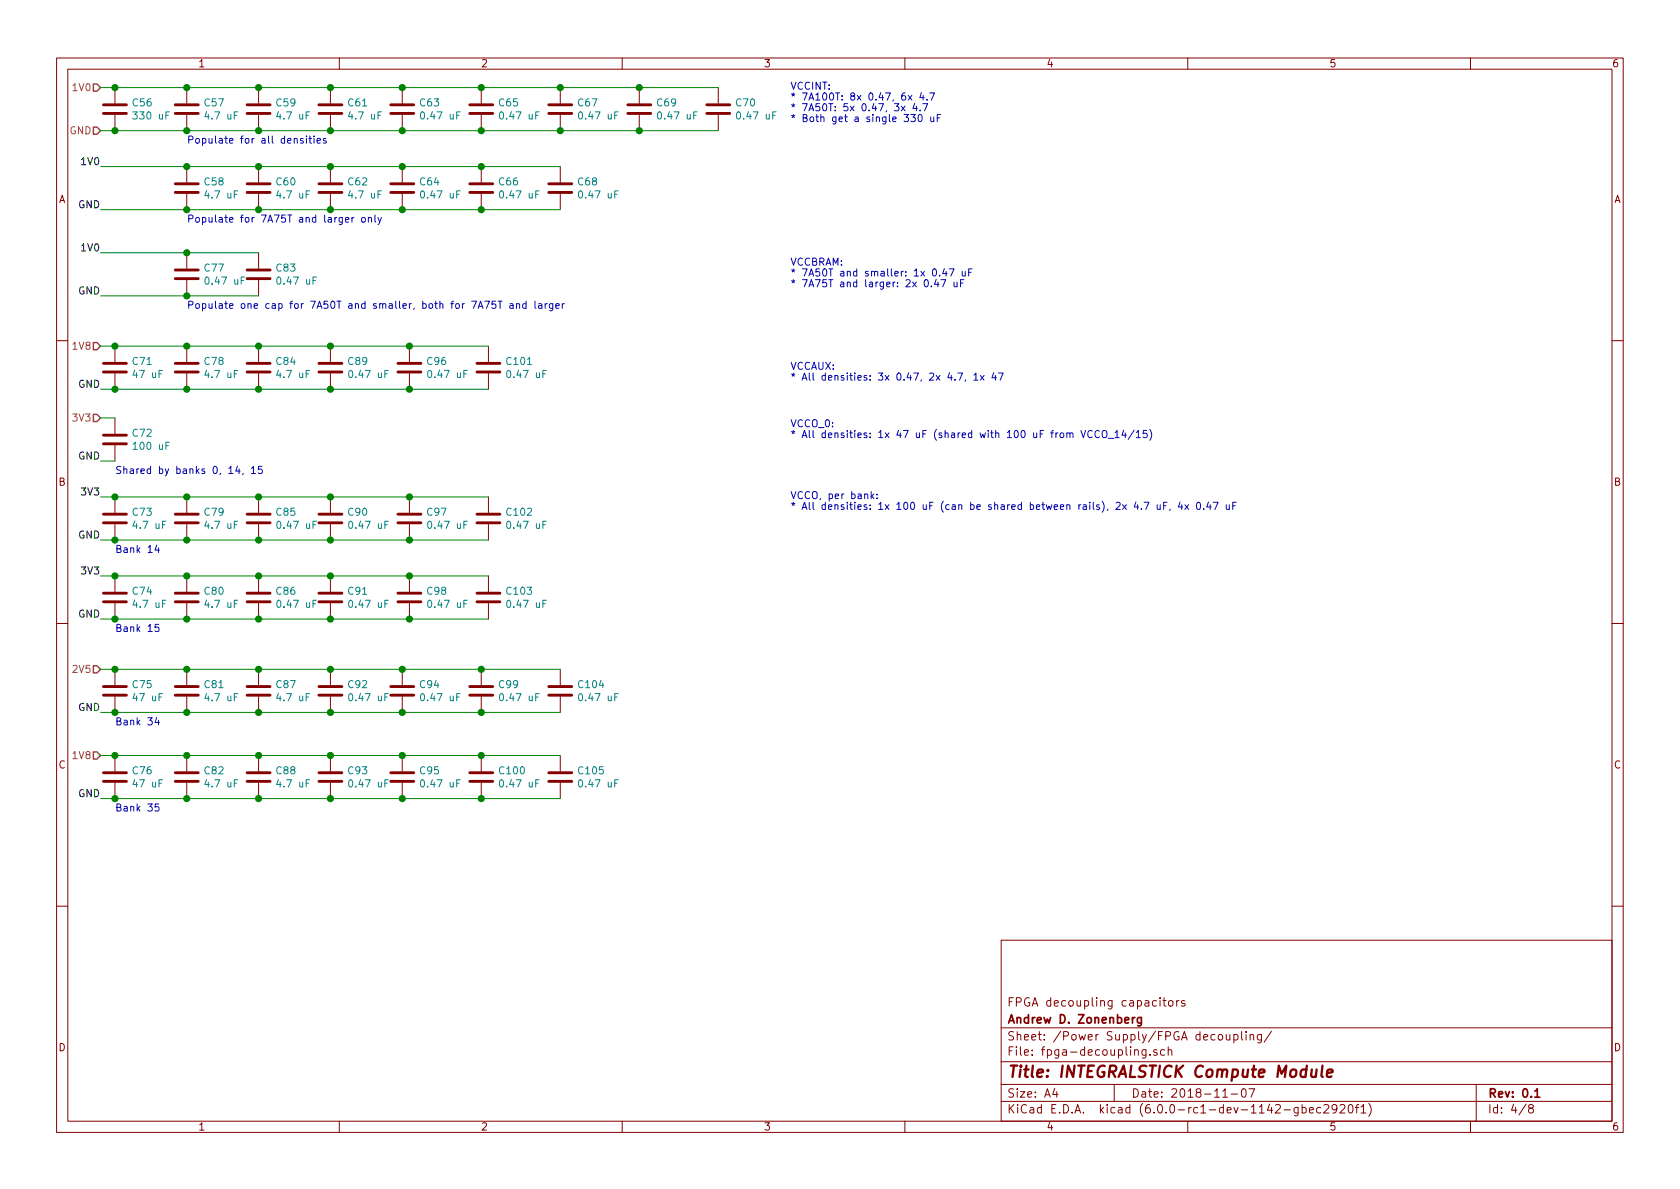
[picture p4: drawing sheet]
EESchema Schematic File Version 4
LIBS:integralstick-cache
EELAYER 29 0
EELAYER END
$Descr A4 11693 8268
encoding utf-8
Sheet 4 8
Title "INTEGRALSTICK Compute Module"
Date "2018-11-07"
Rev "0.1"
Comp "Andrew D. Zonenberg"
Comment1 "FPGA decoupling capacitors"
Comment2 ""
Comment3 ""
Comment4 ""
$EndDescr
Text HLabel 700  600  0    50   Input ~ 0
1V0
Text HLabel 700  900  0    50   Input ~ 0
GND
Text Notes 5500 850  0    50   ~ 0
VCCINT:\n* 7A100T: 8x 0.47, 6x 4.7\n* 7A50T: 5x 0.47, 3x 4.7\n* Both get a single 330 uF
$Comp
L device:C C56
U 1 1
P 800 750
F 0 "C56" H 915 796 50  0000 L CNN
F 1 "330 uF" H 915 705 50  0000 L CNN
F 2 "" H 838 600 50  0001 C CNN
F 3 "" H 800 750 50  0001 C CNN
	1    800  750 
	1    0    0    -1  
$EndComp
Wire Wire Line
	700  900  800  900 
Wire Wire Line
	700  600  800  600 
$Comp
L device:C C57
U 1 1
P 1300 750
F 0 "C57" H 1415 796 50  0000 L CNN
F 1 "4.7 uF" H 1415 705 50  0000 L CNN
F 2 "" H 1338 600 50  0001 C CNN
F 3 "" H 1300 750 50  0001 C CNN
	1    1300 750 
	1    0    0    -1  
$EndComp
$Comp
L device:C C59
U 1 1
P 1800 750
F 0 "C59" H 1915 796 50  0000 L CNN
F 1 "4.7 uF" H 1915 705 50  0000 L CNN
F 2 "" H 1838 600 50  0001 C CNN
F 3 "" H 1800 750 50  0001 C CNN
	1    1800 750 
	1    0    0    -1  
$EndComp
$Comp
L device:C C61
U 1 1
P 2300 750
F 0 "C61" H 2415 796 50  0000 L CNN
F 1 "4.7 uF" H 2415 705 50  0000 L CNN
F 2 "" H 2338 600 50  0001 C CNN
F 3 "" H 2300 750 50  0001 C CNN
	1    2300 750 
	1    0    0    -1  
$EndComp
$Comp
L device:C C63
U 1 1
P 2800 750
F 0 "C63" H 2915 796 50  0000 L CNN
F 1 "0.47 uF" H 2915 705 50  0000 L CNN
F 2 "" H 2838 600 50  0001 C CNN
F 3 "" H 2800 750 50  0001 C CNN
	1    2800 750 
	1    0    0    -1  
$EndComp
$Comp
L device:C C65
U 1 1
P 3350 750
F 0 "C65" H 3465 796 50  0000 L CNN
F 1 "0.47 uF" H 3465 705 50  0000 L CNN
F 2 "" H 3388 600 50  0001 C CNN
F 3 "" H 3350 750 50  0001 C CNN
	1    3350 750 
	1    0    0    -1  
$EndComp
$Comp
L device:C C67
U 1 1
P 3900 750
F 0 "C67" H 4015 796 50  0000 L CNN
F 1 "0.47 uF" H 4015 705 50  0000 L CNN
F 2 "" H 3938 600 50  0001 C CNN
F 3 "" H 3900 750 50  0001 C CNN
	1    3900 750 
	1    0    0    -1  
$EndComp
Connection ~ 800  600 
Connection ~ 1300 600 
Wire Wire Line
	1300 600  800  600 
Connection ~ 1800 600 
Wire Wire Line
	1800 600  1300 600 
Connection ~ 2300 600 
Wire Wire Line
	2300 600  1800 600 
Connection ~ 800  900 
Connection ~ 1300 900 
Wire Wire Line
	1300 900  800  900 
Connection ~ 1800 900 
Wire Wire Line
	1800 900  1300 900 
Connection ~ 2300 900 
Wire Wire Line
	2300 900  1800 900 
Connection ~ 3350 900 
Wire Wire Line
	2800 900  2300 900 
Connection ~ 2800 900 
Wire Wire Line
	3350 900  2800 900 
Wire Wire Line
	3900 900  3350 900 
Connection ~ 3350 600 
Wire Wire Line
	2800 600  2300 600 
Connection ~ 2800 600 
Wire Wire Line
	3350 600  2800 600 
Wire Wire Line
	3900 600  3350 600 
$Comp
L device:C C69
U 1 1
P 4450 750
F 0 "C69" H 4565 796 50  0000 L CNN
F 1 "0.47 uF" H 4565 705 50  0000 L CNN
F 2 "" H 4488 600 50  0001 C CNN
F 3 "" H 4450 750 50  0001 C CNN
	1    4450 750 
	1    0    0    -1  
$EndComp
$Comp
L device:C C70
U 1 1
P 5000 750
F 0 "C70" H 5115 796 50  0000 L CNN
F 1 "0.47 uF" H 5115 705 50  0000 L CNN
F 2 "" H 5038 600 50  0001 C CNN
F 3 "" H 5000 750 50  0001 C CNN
	1    5000 750 
	1    0    0    -1  
$EndComp
Wire Wire Line
	5000 600  4450 600 
Connection ~ 3900 600 
Connection ~ 4450 600 
Wire Wire Line
	4450 600  3900 600 
Wire Wire Line
	5000 900  4450 900 
Connection ~ 3900 900 
Connection ~ 4450 900 
Wire Wire Line
	4450 900  3900 900 
Text Label 700  1150 2    50   ~ 0
1V0
$Comp
L device:C C68
U 1 1
P 3900 1300
F 0 "C68" H 4015 1346 50  0000 L CNN
F 1 "0.47 uF" H 4015 1255 50  0000 L CNN
F 2 "" H 3938 1150 50  0001 C CNN
F 3 "" H 3900 1300 50  0001 C CNN
	1    3900 1300
	1    0    0    -1  
$EndComp
$Comp
L device:C C66
U 1 1
P 3350 1300
F 0 "C66" H 3465 1346 50  0000 L CNN
F 1 "0.47 uF" H 3465 1255 50  0000 L CNN
F 2 "" H 3388 1150 50  0001 C CNN
F 3 "" H 3350 1300 50  0001 C CNN
	1    3350 1300
	1    0    0    -1  
$EndComp
$Comp
L device:C C64
U 1 1
P 2800 1300
F 0 "C64" H 2915 1346 50  0000 L CNN
F 1 "0.47 uF" H 2915 1255 50  0000 L CNN
F 2 "" H 2838 1150 50  0001 C CNN
F 3 "" H 2800 1300 50  0001 C CNN
	1    2800 1300
	1    0    0    -1  
$EndComp
$Comp
L device:C C62
U 1 1
P 2300 1300
F 0 "C62" H 2415 1346 50  0000 L CNN
F 1 "4.7 uF" H 2415 1255 50  0000 L CNN
F 2 "" H 2338 1150 50  0001 C CNN
F 3 "" H 2300 1300 50  0001 C CNN
	1    2300 1300
	1    0    0    -1  
$EndComp
$Comp
L device:C C60
U 1 1
P 1800 1300
F 0 "C60" H 1915 1346 50  0000 L CNN
F 1 "4.7 uF" H 1915 1255 50  0000 L CNN
F 2 "" H 1838 1150 50  0001 C CNN
F 3 "" H 1800 1300 50  0001 C CNN
	1    1800 1300
	1    0    0    -1  
$EndComp
$Comp
L device:C C58
U 1 1
P 1300 1300
F 0 "C58" H 1415 1346 50  0000 L CNN
F 1 "4.7 uF" H 1415 1255 50  0000 L CNN
F 2 "" H 1338 1150 50  0001 C CNN
F 3 "" H 1300 1300 50  0001 C CNN
	1    1300 1300
	1    0    0    -1  
$EndComp
Wire Wire Line
	700  1150 1300 1150
Wire Wire Line
	1300 1150 1800 1150
Connection ~ 1300 1150
Wire Wire Line
	1800 1150 2300 1150
Connection ~ 1800 1150
Wire Wire Line
	2300 1150 2800 1150
Connection ~ 2300 1150
Wire Wire Line
	2800 1150 3350 1150
Connection ~ 2800 1150
Wire Wire Line
	3350 1150 3900 1150
Connection ~ 3350 1150
Text Label 700  1450 2    50   ~ 0
GND
Wire Wire Line
	700  1450 1300 1450
Wire Wire Line
	1300 1450 1800 1450
Connection ~ 1300 1450
Wire Wire Line
	1800 1450 2300 1450
Connection ~ 1800 1450
Wire Wire Line
	2300 1450 2800 1450
Connection ~ 2300 1450
Wire Wire Line
	2800 1450 3350 1450
Connection ~ 2800 1450
Wire Wire Line
	3350 1450 3900 1450
Connection ~ 3350 1450
Text Notes 1300 1550 0    50   ~ 0
Populate for 7A75T and larger only
Text Notes 1300 1000 0    50   ~ 0
Populate for all densities
Text Notes 5500 2000 0    50   ~ 0
VCCBRAM:\n* 7A50T and smaller: 1x 0.47 uF\n* 7A75T and larger: 2x 0.47 uF
Text Label 700  1750 2    50   ~ 0
1V0
$Comp
L device:C C77
U 1 1
P 1300 1900
F 0 "C77" H 1415 1946 50  0000 L CNN
F 1 "0.47 uF" H 1415 1855 50  0000 L CNN
F 2 "" H 1338 1750 50  0001 C CNN
F 3 "" H 1300 1900 50  0001 C CNN
	1    1300 1900
	1    0    0    -1  
$EndComp
Wire Wire Line
	700  1750 1300 1750
Text Label 700  2050 2    50   ~ 0
GND
Wire Wire Line
	700  2050 1300 2050
$Comp
L device:C C83
U 1 1
P 1800 1900
F 0 "C83" H 1915 1946 50  0000 L CNN
F 1 "0.47 uF" H 1915 1855 50  0000 L CNN
F 2 "" H 1838 1750 50  0001 C CNN
F 3 "" H 1800 1900 50  0001 C CNN
	1    1800 1900
	1    0    0    -1  
$EndComp
Wire Wire Line
	1800 1750 1300 1750
Connection ~ 1300 1750
Wire Wire Line
	1800 2050 1300 2050
Connection ~ 1300 2050
Text Notes 1300 2150 0    50   ~ 0
Populate one cap for 7A50T and smaller, both for 7A75T and larger
Text HLabel 700  2400 0    50   Input ~ 0
1V8
Text Label 700  2700 2    50   ~ 0
GND
$Comp
L device:C C71
U 1 1
P 800 2550
F 0 "C71" H 915 2596 50  0000 L CNN
F 1 "47 uF" H 915 2505 50  0000 L CNN
F 2 "" H 838 2400 50  0001 C CNN
F 3 "" H 800 2550 50  0001 C CNN
	1    800  2550
	1    0    0    -1  
$EndComp
Text Notes 5500 2650 0    50   ~ 0
VCCAUX:\n* All densities: 3x 0.47, 2x 4.7, 1x 47
$Comp
L device:C C78
U 1 1
P 1300 2550
F 0 "C78" H 1415 2596 50  0000 L CNN
F 1 "4.7 uF" H 1415 2505 50  0000 L CNN
F 2 "" H 1338 2400 50  0001 C CNN
F 3 "" H 1300 2550 50  0001 C CNN
	1    1300 2550
	1    0    0    -1  
$EndComp
$Comp
L device:C C84
U 1 1
P 1800 2550
F 0 "C84" H 1915 2596 50  0000 L CNN
F 1 "4.7 uF" H 1915 2505 50  0000 L CNN
F 2 "" H 1838 2400 50  0001 C CNN
F 3 "" H 1800 2550 50  0001 C CNN
	1    1800 2550
	1    0    0    -1  
$EndComp
$Comp
L device:C C89
U 1 1
P 2300 2550
F 0 "C89" H 2415 2596 50  0000 L CNN
F 1 "0.47 uF" H 2415 2505 50  0000 L CNN
F 2 "" H 2338 2400 50  0001 C CNN
F 3 "" H 2300 2550 50  0001 C CNN
	1    2300 2550
	1    0    0    -1  
$EndComp
$Comp
L device:C C96
U 1 1
P 2850 2550
F 0 "C96" H 2965 2596 50  0000 L CNN
F 1 "0.47 uF" H 2965 2505 50  0000 L CNN
F 2 "" H 2888 2400 50  0001 C CNN
F 3 "" H 2850 2550 50  0001 C CNN
	1    2850 2550
	1    0    0    -1  
$EndComp
$Comp
L device:C C101
U 1 1
P 3400 2550
F 0 "C101" H 3515 2596 50  0000 L CNN
F 1 "0.47 uF" H 3515 2505 50  0000 L CNN
F 2 "" H 3438 2400 50  0001 C CNN
F 3 "" H 3400 2550 50  0001 C CNN
	1    3400 2550
	1    0    0    -1  
$EndComp
Wire Wire Line
	3400 2400 2850 2400
Connection ~ 800  2400
Wire Wire Line
	800  2400 700  2400
Connection ~ 1300 2400
Wire Wire Line
	1300 2400 800  2400
Connection ~ 1800 2400
Wire Wire Line
	1800 2400 1300 2400
Connection ~ 2300 2400
Wire Wire Line
	2300 2400 1800 2400
Connection ~ 2850 2400
Wire Wire Line
	2850 2400 2300 2400
Wire Wire Line
	700  2700 800  2700
Connection ~ 800  2700
Wire Wire Line
	800  2700 1300 2700
Connection ~ 1300 2700
Wire Wire Line
	1300 2700 1800 2700
Connection ~ 1800 2700
Wire Wire Line
	1800 2700 2300 2700
Connection ~ 2300 2700
Wire Wire Line
	2300 2700 2850 2700
Connection ~ 2850 2700
Wire Wire Line
	2850 2700 3400 2700
Text Notes 5500 3050 0    50   ~ 0
VCCO_0:\n* All densities: 1x 47 uF (shared with 100 uF from VCCO_14/15)
$Comp
L device:C C72
U 1 1
P 800 3050
F 0 "C72" H 915 3096 50  0000 L CNN
F 1 "100 uF" H 915 3005 50  0000 L CNN
F 2 "" H 838 2900 50  0001 C CNN
F 3 "" H 800 3050 50  0001 C CNN
	1    800  3050
	1    0    0    -1  
$EndComp
Text HLabel 700  2900 0    50   Input ~ 0
3V3
Wire Wire Line
	700  2900 800  2900
Text Label 700  3200 2    50   ~ 0
GND
Wire Wire Line
	700  3200 800  3200
Text Notes 5500 3550 0    50   ~ 0
VCCO, per bank:\n* All densities: 1x 100 uF (can be shared between rails), 2x 4.7 uF, 4x 0.47 uF
Text Notes 800  3300 0    50   ~ 0
Shared by banks 0, 14, 15
Text Notes 800  3850 0    50   ~ 0
Bank 14
Text Label 700  3450 2    50   ~ 0
3V3
$Comp
L device:C C73
U 1 1
P 800 3600
F 0 "C73" H 915 3646 50  0000 L CNN
F 1 "4.7 uF" H 915 3555 50  0000 L CNN
F 2 "" H 838 3450 50  0001 C CNN
F 3 "" H 800 3600 50  0001 C CNN
	1    800  3600
	1    0    0    -1  
$EndComp
$Comp
L device:C C79
U 1 1
P 1300 3600
F 0 "C79" H 1415 3646 50  0000 L CNN
F 1 "4.7 uF" H 1415 3555 50  0000 L CNN
F 2 "" H 1338 3450 50  0001 C CNN
F 3 "" H 1300 3600 50  0001 C CNN
	1    1300 3600
	1    0    0    -1  
$EndComp
$Comp
L device:C C85
U 1 1
P 1800 3600
F 0 "C85" H 1915 3646 50  0000 L CNN
F 1 "0.47 uF" H 1915 3555 50  0000 L CNN
F 2 "" H 1838 3450 50  0001 C CNN
F 3 "" H 1800 3600 50  0001 C CNN
	1    1800 3600
	1    0    0    -1  
$EndComp
$Comp
L device:C C90
U 1 1
P 2300 3600
F 0 "C90" H 2415 3646 50  0000 L CNN
F 1 "0.47 uF" H 2415 3555 50  0000 L CNN
F 2 "" H 2338 3450 50  0001 C CNN
F 3 "" H 2300 3600 50  0001 C CNN
	1    2300 3600
	1    0    0    -1  
$EndComp
$Comp
L device:C C97
U 1 1
P 2850 3600
F 0 "C97" H 2965 3646 50  0000 L CNN
F 1 "0.47 uF" H 2965 3555 50  0000 L CNN
F 2 "" H 2888 3450 50  0001 C CNN
F 3 "" H 2850 3600 50  0001 C CNN
	1    2850 3600
	1    0    0    -1  
$EndComp
$Comp
L device:C C102
U 1 1
P 3400 3600
F 0 "C102" H 3515 3646 50  0000 L CNN
F 1 "0.47 uF" H 3515 3555 50  0000 L CNN
F 2 "" H 3438 3450 50  0001 C CNN
F 3 "" H 3400 3600 50  0001 C CNN
	1    3400 3600
	1    0    0    -1  
$EndComp
Wire Wire Line
	3400 3450 2850 3450
Connection ~ 800  3450
Wire Wire Line
	800  3450 700  3450
Connection ~ 1300 3450
Wire Wire Line
	1300 3450 800  3450
Connection ~ 1800 3450
Wire Wire Line
	1800 3450 1300 3450
Connection ~ 2300 3450
Wire Wire Line
	2300 3450 1800 3450
Connection ~ 2850 3450
Wire Wire Line
	2850 3450 2300 3450
Text Label 700  3750 2    50   ~ 0
GND
Wire Wire Line
	700  3750 800  3750
Connection ~ 800  3750
Wire Wire Line
	800  3750 1300 3750
Connection ~ 1300 3750
Wire Wire Line
	1300 3750 1800 3750
Connection ~ 1800 3750
Wire Wire Line
	1800 3750 2300 3750
Connection ~ 2300 3750
Wire Wire Line
	2300 3750 2850 3750
Connection ~ 2850 3750
Wire Wire Line
	2850 3750 3400 3750
Text Notes 800  4400 0    50   ~ 0
Bank 15
Text Label 700  4000 2    50   ~ 0
3V3
$Comp
L device:C C74
U 1 1
P 800 4150
F 0 "C74" H 915 4196 50  0000 L CNN
F 1 "4.7 uF" H 915 4105 50  0000 L CNN
F 2 "" H 838 4000 50  0001 C CNN
F 3 "" H 800 4150 50  0001 C CNN
	1    800  4150
	1    0    0    -1  
$EndComp
$Comp
L device:C C80
U 1 1
P 1300 4150
F 0 "C80" H 1415 4196 50  0000 L CNN
F 1 "4.7 uF" H 1415 4105 50  0000 L CNN
F 2 "" H 1338 4000 50  0001 C CNN
F 3 "" H 1300 4150 50  0001 C CNN
	1    1300 4150
	1    0    0    -1  
$EndComp
$Comp
L device:C C86
U 1 1
P 1800 4150
F 0 "C86" H 1915 4196 50  0000 L CNN
F 1 "0.47 uF" H 1915 4105 50  0000 L CNN
F 2 "" H 1838 4000 50  0001 C CNN
F 3 "" H 1800 4150 50  0001 C CNN
	1    1800 4150
	1    0    0    -1  
$EndComp
$Comp
L device:C C91
U 1 1
P 2300 4150
F 0 "C91" H 2415 4196 50  0000 L CNN
F 1 "0.47 uF" H 2415 4105 50  0000 L CNN
F 2 "" H 2338 4000 50  0001 C CNN
F 3 "" H 2300 4150 50  0001 C CNN
	1    2300 4150
	1    0    0    -1  
$EndComp
$Comp
L device:C C98
U 1 1
P 2850 4150
F 0 "C98" H 2965 4196 50  0000 L CNN
F 1 "0.47 uF" H 2965 4105 50  0000 L CNN
F 2 "" H 2888 4000 50  0001 C CNN
F 3 "" H 2850 4150 50  0001 C CNN
	1    2850 4150
	1    0    0    -1  
$EndComp
$Comp
L device:C C103
U 1 1
P 3400 4150
F 0 "C103" H 3515 4196 50  0000 L CNN
F 1 "0.47 uF" H 3515 4105 50  0000 L CNN
F 2 "" H 3438 4000 50  0001 C CNN
F 3 "" H 3400 4150 50  0001 C CNN
	1    3400 4150
	1    0    0    -1  
$EndComp
Wire Wire Line
	3400 4000 2850 4000
Connection ~ 800  4000
Wire Wire Line
	800  4000 700  4000
Connection ~ 1300 4000
Wire Wire Line
	1300 4000 800  4000
Connection ~ 1800 4000
Wire Wire Line
	1800 4000 1300 4000
Connection ~ 2300 4000
Wire Wire Line
	2300 4000 1800 4000
Connection ~ 2850 4000
Wire Wire Line
	2850 4000 2300 4000
Text Label 700  4300 2    50   ~ 0
GND
Wire Wire Line
	700  4300 800  4300
Connection ~ 800  4300
Wire Wire Line
	800  4300 1300 4300
Connection ~ 1300 4300
Wire Wire Line
	1300 4300 1800 4300
Connection ~ 1800 4300
Wire Wire Line
	1800 4300 2300 4300
Connection ~ 2300 4300
Wire Wire Line
	2300 4300 2850 4300
Connection ~ 2850 4300
Wire Wire Line
	2850 4300 3400 4300
Text HLabel 700  4650 0    50   Input ~ 0
2V5
$Comp
L device:C C75
U 1 1
P 800 4800
F 0 "C75" H 915 4846 50  0000 L CNN
F 1 "47 uF" H 915 4755 50  0000 L CNN
F 2 "" H 838 4650 50  0001 C CNN
F 3 "" H 800 4800 50  0001 C CNN
	1    800  4800
	1    0    0    -1  
$EndComp
$Comp
L device:C C81
U 1 1
P 1300 4800
F 0 "C81" H 1415 4846 50  0000 L CNN
F 1 "4.7 uF" H 1415 4755 50  0000 L CNN
F 2 "" H 1338 4650 50  0001 C CNN
F 3 "" H 1300 4800 50  0001 C CNN
	1    1300 4800
	1    0    0    -1  
$EndComp
$Comp
L device:C C87
U 1 1
P 1800 4800
F 0 "C87" H 1915 4846 50  0000 L CNN
F 1 "4.7 uF" H 1915 4755 50  0000 L CNN
F 2 "" H 1838 4650 50  0001 C CNN
F 3 "" H 1800 4800 50  0001 C CNN
	1    1800 4800
	1    0    0    -1  
$EndComp
$Comp
L device:C C92
U 1 1
P 2300 4800
F 0 "C92" H 2415 4846 50  0000 L CNN
F 1 "0.47 uF" H 2415 4755 50  0000 L CNN
F 2 "" H 2338 4650 50  0001 C CNN
F 3 "" H 2300 4800 50  0001 C CNN
	1    2300 4800
	1    0    0    -1  
$EndComp
$Comp
L device:C C94
U 1 1
P 2800 4800
F 0 "C94" H 2915 4846 50  0000 L CNN
F 1 "0.47 uF" H 2915 4755 50  0000 L CNN
F 2 "" H 2838 4650 50  0001 C CNN
F 3 "" H 2800 4800 50  0001 C CNN
	1    2800 4800
	1    0    0    -1  
$EndComp
$Comp
L device:C C99
U 1 1
P 3350 4800
F 0 "C99" H 3465 4846 50  0000 L CNN
F 1 "0.47 uF" H 3465 4755 50  0000 L CNN
F 2 "" H 3388 4650 50  0001 C CNN
F 3 "" H 3350 4800 50  0001 C CNN
	1    3350 4800
	1    0    0    -1  
$EndComp
$Comp
L device:C C104
U 1 1
P 3900 4800
F 0 "C104" H 4015 4846 50  0000 L CNN
F 1 "0.47 uF" H 4015 4755 50  0000 L CNN
F 2 "" H 3938 4650 50  0001 C CNN
F 3 "" H 3900 4800 50  0001 C CNN
	1    3900 4800
	1    0    0    -1  
$EndComp
Text Notes 800  5050 0    50   ~ 0
Bank 34
Text Label 700  4950 2    50   ~ 0
GND
Wire Wire Line
	700  4950 800  4950
Connection ~ 800  4950
Wire Wire Line
	800  4950 1300 4950
Connection ~ 1300 4950
Wire Wire Line
	1300 4950 1800 4950
Connection ~ 1800 4950
Wire Wire Line
	1800 4950 2300 4950
Connection ~ 2300 4950
Wire Wire Line
	2300 4950 2800 4950
Connection ~ 2800 4950
Wire Wire Line
	2800 4950 3350 4950
Connection ~ 3350 4950
Wire Wire Line
	3350 4950 3900 4950
Wire Wire Line
	3900 4650 3350 4650
Connection ~ 800  4650
Wire Wire Line
	800  4650 700  4650
Connection ~ 1300 4650
Wire Wire Line
	1300 4650 800  4650
Connection ~ 1800 4650
Wire Wire Line
	1800 4650 1300 4650
Connection ~ 2300 4650
Wire Wire Line
	2300 4650 1800 4650
Connection ~ 2800 4650
Wire Wire Line
	2800 4650 2300 4650
Connection ~ 3350 4650
Wire Wire Line
	3350 4650 2800 4650
Text HLabel 700  5250 0    50   Input ~ 0
1V8
$Comp
L device:C C76
U 1 1
P 800 5400
F 0 "C76" H 915 5446 50  0000 L CNN
F 1 "47 uF" H 915 5355 50  0000 L CNN
F 2 "" H 838 5250 50  0001 C CNN
F 3 "" H 800 5400 50  0001 C CNN
	1    800  5400
	1    0    0    -1  
$EndComp
$Comp
L device:C C82
U 1 1
P 1300 5400
F 0 "C82" H 1415 5446 50  0000 L CNN
F 1 "4.7 uF" H 1415 5355 50  0000 L CNN
F 2 "" H 1338 5250 50  0001 C CNN
F 3 "" H 1300 5400 50  0001 C CNN
	1    1300 5400
	1    0    0    -1  
$EndComp
$Comp
L device:C C88
U 1 1
P 1800 5400
F 0 "C88" H 1915 5446 50  0000 L CNN
F 1 "4.7 uF" H 1915 5355 50  0000 L CNN
F 2 "" H 1838 5250 50  0001 C CNN
F 3 "" H 1800 5400 50  0001 C CNN
	1    1800 5400
	1    0    0    -1  
$EndComp
$Comp
L device:C C93
U 1 1
P 2300 5400
F 0 "C93" H 2415 5446 50  0000 L CNN
F 1 "0.47 uF" H 2415 5355 50  0000 L CNN
F 2 "" H 2338 5250 50  0001 C CNN
F 3 "" H 2300 5400 50  0001 C CNN
	1    2300 5400
	1    0    0    -1  
$EndComp
$Comp
L device:C C95
U 1 1
P 2800 5400
F 0 "C95" H 2915 5446 50  0000 L CNN
F 1 "0.47 uF" H 2915 5355 50  0000 L CNN
F 2 "" H 2838 5250 50  0001 C CNN
F 3 "" H 2800 5400 50  0001 C CNN
	1    2800 5400
	1    0    0    -1  
$EndComp
$Comp
L device:C C100
U 1 1
P 3350 5400
F 0 "C100" H 3465 5446 50  0000 L CNN
F 1 "0.47 uF" H 3465 5355 50  0000 L CNN
F 2 "" H 3388 5250 50  0001 C CNN
F 3 "" H 3350 5400 50  0001 C CNN
	1    3350 5400
	1    0    0    -1  
$EndComp
$Comp
L device:C C105
U 1 1
P 3900 5400
F 0 "C105" H 4015 5446 50  0000 L CNN
F 1 "0.47 uF" H 4015 5355 50  0000 L CNN
F 2 "" H 3938 5250 50  0001 C CNN
F 3 "" H 3900 5400 50  0001 C CNN
	1    3900 5400
	1    0    0    -1  
$EndComp
Text Notes 800  5650 0    50   ~ 0
Bank 35
Text Label 700  5550 2    50   ~ 0
GND
Wire Wire Line
	700  5550 800  5550
Connection ~ 800  5550
Wire Wire Line
	800  5550 1300 5550
Connection ~ 1300 5550
Wire Wire Line
	1300 5550 1800 5550
Connection ~ 1800 5550
Wire Wire Line
	1800 5550 2300 5550
Connection ~ 2300 5550
Wire Wire Line
	2300 5550 2800 5550
Connection ~ 2800 5550
Wire Wire Line
	2800 5550 3350 5550
Connection ~ 3350 5550
Wire Wire Line
	3350 5550 3900 5550
Wire Wire Line
	3900 5250 3350 5250
Connection ~ 800  5250
Wire Wire Line
	800  5250 700  5250
Connection ~ 1300 5250
Wire Wire Line
	1300 5250 800  5250
Connection ~ 1800 5250
Wire Wire Line
	1800 5250 1300 5250
Connection ~ 2300 5250
Wire Wire Line
	2300 5250 1800 5250
Connection ~ 2800 5250
Wire Wire Line
	2800 5250 2300 5250
Connection ~ 3350 5250
Wire Wire Line
	3350 5250 2800 5250
$EndSCHEMATC
